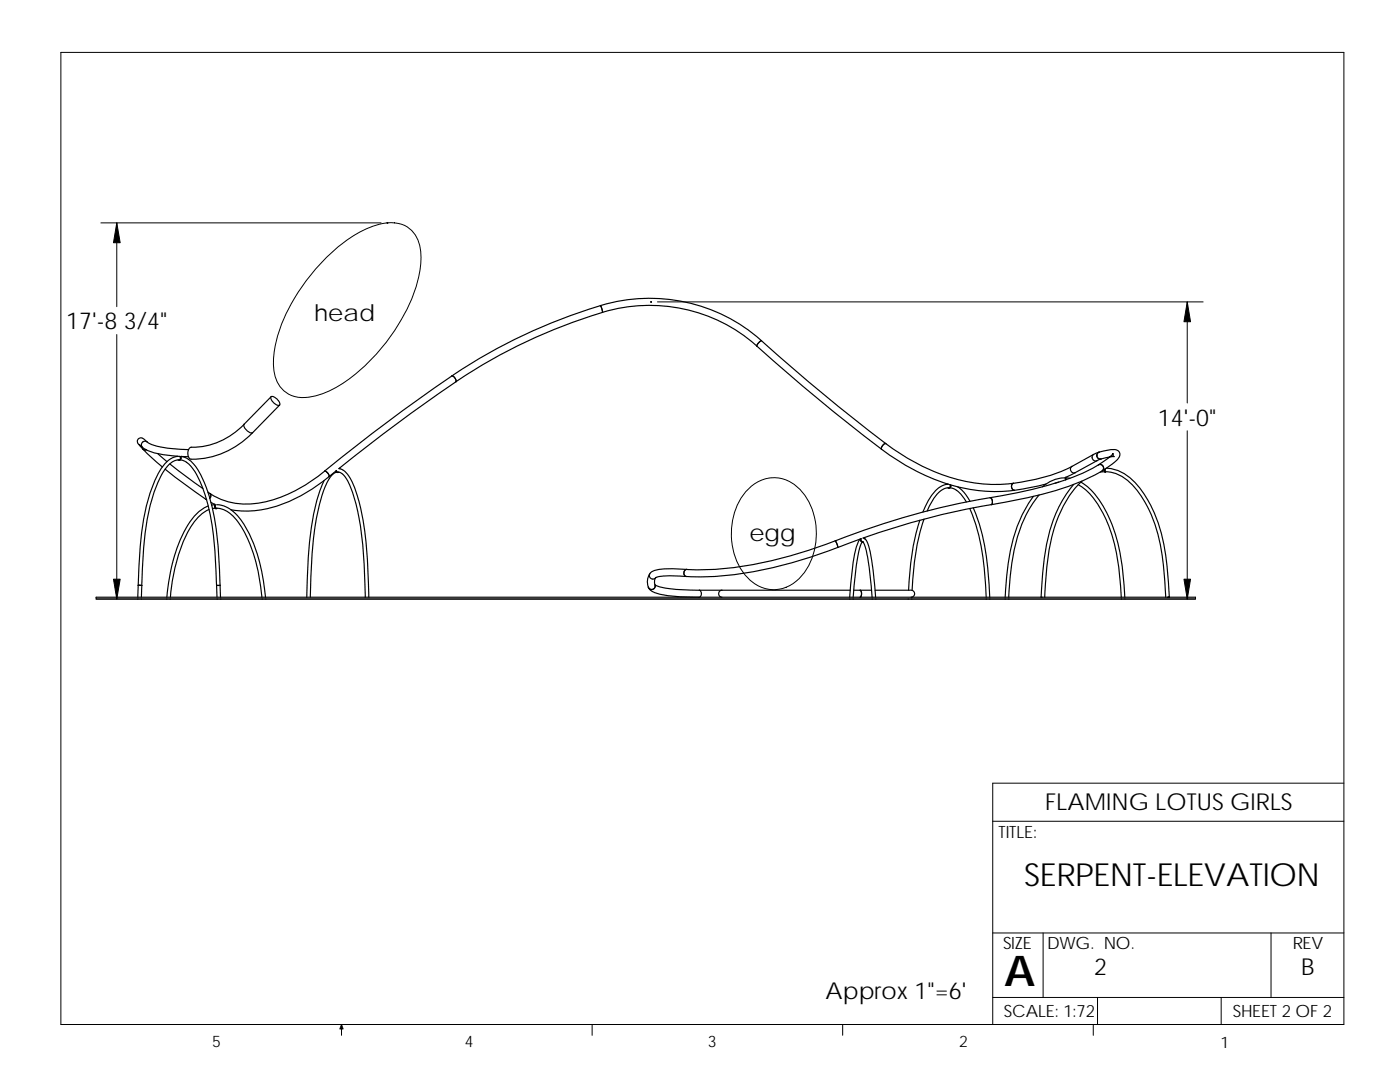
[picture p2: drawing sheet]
<svg xmlns="http://www.w3.org/2000/svg" width="279mm" height="216mm" viewBox="0 0 279 216" stroke-linecap="round" stroke-linejoin="round" font-family="sans-serif">
<g fill="none" stroke="#000" stroke-width=".2">
<path d="M12.1 10.5h256.1v193.9h-256.1zM20.1 44.5h56M23.3 44.5v16.7M64.5 52.1a26.3 26.3 0 0 1 10.5-7.1 7.1 7.1 0 0 1 6.8 .7 7.9 7.9 0 0 1 2.2 6.9 33.4 33.4 0 0 1-8.9 18.1 28.4 28.4 0 0 1-11.4 8.1 7.3 7.3 0 0 1-6.7-.5 7.3 7.3 0 0 1-2.4-6.7 31.8 31.8 0 0 1 7.7-17.1zM77.3 44.5h.1M77.3 44.4l.1 .2M77.3 44.4v.2M77.4 44.4l-.2 .2M23.3 66.8v52.7M129.9 60.2h.1M129.9 60.2l.1 .1M129.9 60.2v.1"/>
<path d="M130 60.2l-.1 .1M131.2 60.2h108.9M236.9 60.2v20.2M149.7 97.2a7 7 0 0 1 10.8 1.4 13.6 13.6 0 0 1-.8 16.6 7 7 0 0 1-11.2-.7 13.7 13.7 0 0 1 .4-16.4zM236.9 86v33.5M19.2 119.2v.3h41.1h178.3v-.3M268.2 156.3h-70.1v48.1M198.1 163.9h70.1M198.1 186.2h70.1M198.1 199h70.1M208.2 186.2v12.8M219 199v5.4"/>
<path d="M243.7 199v5.4M253.7 186.2v12.8M68.2 204.4l.3 .9h-.7zM68.2 204.4v2.2M118.2 204.4v2.2M168.2 204.4v2.2M218.2 204.4v2.2"/>
</g>
<g fill="none" stroke="#000" stroke-width=".23">
<path d="M54.1 79.2l-5.4 5.5M54.2 79.1a1.63 1.63 0 0 1 1.6 1.8 1.86 1.86 0 0 1-1.7-1.2l-.1-.3zM90.2 75a354.9 354.9 0 0 0-25.4 19M90.2 75a1.12 1.12 0 0 1 .8 1.1M90.2 75a1.2 1.2 0 0 1 .8 1.1M91 76.2a356.3 356.3 0 0 0-23.4 17.3M91 76.1v.1M119.8 61a109.3 109.3 0 0 0-29.6 14M119.8 61a33.7 33.7 0 0 1 32.2 7M119.8 61l.4 1.3M119.8 61l.3 .7 .1 .6M120.2 62.3a108.2 108.2 0 0 0-29.2 13.9"/>
<path d="M120.2 62.3a32.2 32.2 0 0 1 30.8 6.7M120.2 62.3h.1M151 69a383.2 383.2 0 0 0 24.9 20.6M152 68l-.6 .5-.4 .5M152 68a379 379 0 0 0 24.8 20.5M152 68l-.6 .4-.4 .6M27.8 88.7l.6 .6M28.4 89.3a13.3 13.3 0 0 0 7 1.7v.1M28.5 89.6l3.9 3.6M28.5 89.6l.7 .2h-.3zM29.4 88.2a.69 .69 0 0 0-1 0 .72 .72 0 0 0 0 1.1M29.4 88.2l-1.1-.8a.74 .74 0 0 0-.9 .6l.1 .4 1 1.2"/>
<path d="M29.4 88.2a14.8 14.8 0 0 0 7.2 1.5h1M31.5 90.5l1.8 1.6M33 93.6l8.1 6M33.9 92.6l6.6 4.9M36 91.8a3.6 3.6 0 0 1 2.2 1.3 17 17 0 0 1 3 6.6 71.7 71.7 0 0 1 2 17.1M36.1 91.4a.33 .33 0 0 1-.2 .4 .33 .33 0 0 1-.4 0M36.1 91.4v-.3l.6 .1a5.1 5.1 0 0 1 2.5 2 29.9 29.9 0 0 1 4 12.9l.4 4.1 .3 6.6M36.1 91.4l-.1 .4h-.3M37.6 91.1h-1.5v.3M41.1 99.6l.1 .1M41.1 99.6l.1 .1zM41.5 98.2l.4 .3"/>
<path d="M41.9 98.5l.1 .1-.1-.1a.63 .63 0 0 1 0 .9 .69 .69 0 0 0 0-.9zM48.7 84.7a1.66 1.66 0 0 0 1.7 1.6M48.7 84.7a14.4 14.4 0 0 1-10.7 4.6 1.38 1.38 0 0 0 .1 2.3 16.8 16.8 0 0 0 12.3-5.3M55.8 80.8l-5.4 5.5M64.7 95.9a46.3 46.3 0 0 0-3.2 16.2l-.3 7.1M64.8 94a28.3 28.3 0 0 1-14 6.5 13.3 13.3 0 0 1-8.8-2M64.8 94l.4 .2a.97 .97 0 0 1 .5 .9M64.8 94h.2l.4 .4 .3 .7M65.7 95.1a29 29 0 0 1-15 6.8 16.8 16.8 0 0 1-4.6-.2M67.1 93.9l.2 .3 .8 .2 .7 .6a11.6 11.6 0 0 1 2 4.8 77.2 77.2 0 0 1 2.1 19.4M67.2 94.2l-.8 .5-.8 .9a20.4 20.4 0 0 0-2.3 7.2 90.7 90.7 0 0 0-1.4 16.4M67.2 93.9l-1.5 1.2"/>
<path d="M67.6 93.5l.9 .3a7.8 7.8 0 0 1 2.6 4.4 59.4 59.4 0 0 1 2.4 17.5l.1 3.5M67.6 94.2a.38 .38 0 0 1-.5-.2l.1 .2 .2 .1M67.8 93.4v.1M175.9 89.6h.1M175.9 89.6a43.8 43.8 0 0 0 13.4 7l-1.1 .2-.7 .5a9.9 9.9 0 0 0-3.3 4.9M176.8 88.5h-.1a1.11 1.11 0 0 0-.8 1.1M176.8 88.5a38.5 38.5 0 0 0 20.2 8.1h3.4l1.8-.2M189 96.5v.1M189.5 96.7a30.6 30.6 0 0 0 13 1.1M189.5 96.7l.1 .3-.1 .3-.7 .1-.9 .4a8.8 8.8 0 0 0-2.9 4.2M189.6 97.3l1 .3a4.9 4.9 0 0 1 2.2 2.5v.1M189.7 96.8v.2"/>
<path d="M189.8 97l-.2 .4h-.2M189.8 96.8v.2M189.8 97h-.1a.36 .36 0 0 1-.1 .3 .36 .36 0 0 1-.4 0M191.1 97.1l.2 .1a8 8 0 0 1 2.3 2.8M197.6 99.3a151.2 151.2 0 0 0-30.9 8.6M197.6 99.3l.3 .2a.95 .95 0 0 1-.1 1.2M197.6 99.3l.3 .2 .2 .5-.1 .5-.2 .2M202.2 96.4l-.2 .2a.8 .8 0 0 0 .5 1.2M202.2 96.4v.1a.84 .84 0 0 0 .1 1.3h.2M206.2 99a29.9 29.9 0 0 0-5.2 15.5l-.4 4.7M207.4 98.8a27.1 27.1 0 0 0-5.6 14.5l-.5 5.9M208.8 96.6l-6.3 1.2"/>
<path d="M211.3 96.2l-.8 .2M212.6 95.8v-.4a6.2 6.2 0 0 0-4.6 1.7M212.7 95.2v.5M212.7 95.7h.1M212.7 95.4h.9M213.9 93.1a.71 .71 0 0 0-.2 .9 .71 .71 0 0 0 .9 .3M213.9 93.1a35.1 35.1 0 0 1-11.7 3.3M214.3 96.7a28.2 28.2 0 0 0-6 15.9l-.5 6.5 .2 .1M214.6 94.3l-1.9 .9v.5M215.2 96.7a14.6 14.6 0 0 1 5.7 7.4 45.4 45.4 0 0 1 2.9 15.1M215.7 96.2h.1a14.3 14.3 0 0 1 5.5 7.1 42.9 42.9 0 0 1 3.2 15.9M215.9 96a24.2 24.2 0 0 0-6.6 14.3l-.4 3.4-.4 5.5"/>
<path d="M218.2 90.7a.72 .72 0 0 0-.2 .9 .72 .72 0 0 0 .9 .3M218.9 91.9l-4.3 2.4M219.2 92.8a54.4 54.4 0 0 1-17.5 5.8l-4.1 .7M219.2 92.8a.71 .71 0 0 1 .9 .2 .71 .71 0 0 1-.1 1M219.2 92.8a.71 .71 0 0 1 .8 0 .71 .71 0 0 1 .2 .8l-.2 .4M219.4 90.2a.71 .71 0 0 0-.5 .9 .71 .71 0 0 0 .8 .5M219.4 90.2l.2-.1a6.4 6.4 0 0 1 3.5-.2 1.05 1.05 0 0 1 0 1.7l-1.2 1.1-1.9 1.3M219.4 90.2l-1.2 .5-4.3 2.4M219.7 91.6l1.7-.4 1-.1-.3-.3v-.3l-.8 .8-2.1 1.5M219.7 91.6l-.8 .3M220 94a57.1 57.1 0 0 1-19 6.1l-3.2 .6M220.4 93.8l.1 .3 .1 .1"/>
<path d="M220.4 93.7v.1M220.5 94.1l-.9 .1M220.5 93.6l-.1 .2M220.5 93.8l.1 .3h.1M220.6 93.6v.5a7.7 7.7 0 0 1 6 3.3 26.8 26.8 0 0 1 5.4 14.2l.6 7.6M220.8 93.4a8.9 8.9 0 0 1 7 4.4 29.6 29.6 0 0 1 5.1 15.2l.5 6.1M19.2 119.5h219.4M19.2 119.2h219.4M27.6 116.8h.7M27.6 116.8v-1.1a64.5 64.5 0 0 1 2.3-17 13.6 13.6 0 0 1 3.9-7l1.3-.6h.8a.4 .4 0 0 1 0 .5 .4 .4 0 0 1-.4 .2l-1.1 .4a6.5 6.5 0 0 0-2 2.2 41.3 41.3 0 0 0-3.9 17.4l-.2 5M27.6 116.8l-.1 2.4M28.3 116.8l-.1 2.4"/>
<path d="M41.6 101a11 11 0 0 0-5.3 5.9l-.3 .8a36.4 36.4 0 0 0-2.7 11.5M41.7 101.7a9.3 9.3 0 0 0-4.4 4.8 36.8 36.8 0 0 0-3.3 12.7M42.1 100.2l.7 .4M42.8 101h.1M42.8 101l.2 .5h.2M42.8 100.6v.4M42.8 100.7l-.6 .1M42.9 101a.3 .3 0 0 0 .1 .4 .3 .3 0 0 0 .3 .1v-.1M42.9 100.6v.4M42.9 101.4l-.5 .1M43.1 100.7l-.2 .3 .2 .4a6.4 6.4 0 0 1 4.6 3.1 32 32 0 0 1 4.6 14.7M43.2 116.8l.1 2.4"/>
<path d="M43.3 100.7l.8 .1 1.2 .4 1.7 1.3a14.1 14.1 0 0 1 3.4 5.4 37.7 37.7 0 0 1 2.6 11.3M43.9 116.8h-.7M43.9 116.8l.1 2.4M129.4 117.2a2.19 2.19 0 0 0 1.9 1.3 35.9 35.9 0 0 0 8.4 .6l.1-.1a.85 .85 0 0 0-.2-1.2M129.7 114.4a.71 .71 0 0 0 .2 1 .71 .71 0 0 0 1-.1M130.7 116.7l1 .4 1.8 .4 6.1 .3M130.7 116.7a.7 .7 0 0 1-.4 .9 .7 .7 0 0 1-.9-.4M130.9 115.3h-.1a1.63 1.63 0 0 0-.1 1.4M136.9 115a14.6 14.6 0 0 0-5.9 .2l-.1 .1M137.1 113.6a25.6 25.6 0 0 0-6.3 .2 2.45 2.45 0 0 0-1.4 3.4M137.1 113.6a.75 .75 0 0 0-.6 .7 .75 .75 0 0 0 .4 .7M137.1 113.6a.73 .73 0 0 0-.6 .7 .73 .73 0 0 0 .4 .7"/>
<path d="M139.6 117.8h4.5M144.1 117.8h25.6M144.1 117.8a.7 .7 0 0 0-.7 .7 .7 .7 0 0 0 .7 .7M166.7 107.9a81.5 81.5 0 0 1-26 5.8l-3.6-.1M166.7 107.9l.3 .5 .2 .8M167.2 109.2a82.6 82.6 0 0 1-26.6 5.9l-3.7-.1M170.4 117.8h3.5M171.6 107.6a11 11 0 0 0-1.4 4.9l-.6 6.7M171.6 117.8a.96 .96 0 0 1 0 1.4M171.7 107.5v.2M171.7 107.7l.2 .4h.3M171.7 107.7l.1 .2 .4 .2"/>
<path d="M172.1 108.1l-.5 1.2a43.1 43.1 0 0 0-1.3 9.9M172.1 108.1h.1a7.3 7.3 0 0 1 1 3.4l.8 7.7M172.2 108.1l-.3-.2v-.4l-4.7 1.7M172.6 107.2v.3M174.6 117.8h6.9a.8 .8 0 0 1 1 .8l-.2 .4-.5 .2M183.6 103.8a51.5 51.5 0 0 0-2.3 14M184.4 103.6a50.2 50.2 0 0 0-2.4 14.2M193.5 101.5a47 47 0 0 1 3.3 17.7M194.2 101.3a47.5 47.5 0 0 1 3.3 17.5v.4M197.8 100.7a150.3 150.3 0 0 0-25.6 6.7l.7 .4 .4 1.1a40.4 40.4 0 0 1 1.4 9.1l.1 1.2M233 119.2l.4-.1-.3 .1"/>
</g>
<g fill="#000" stroke="#000" stroke-width=".2">
<path d="M23.3 44.5l.7 3.9h-1.4z" fill-rule="evenodd"/>
<path d="M236.9 60.2l.7 4h-1.3z" fill-rule="evenodd"/>
<path d="M22.6 115.6h1.4l-.7 3.9z" fill-rule="evenodd"/>
<path d="M236.3 115.6h1.3l-.7 3.9z" fill-rule="evenodd"/>
</g>
<text font-size="8.5" x="200.4" y="196.7">A</text>
<text font-size="6.3" x="204.4" y="176.9">SERPENT-ELEVATION</text>
<g font-size="4.7">
<text x="13.2" y="65.7">17'-8 3/4&quot;</text>
<text x="62.7" y="64">head</text>
<text x="231.1" y="84.9">14'-0&quot;</text>
<text x="149.6" y="107.9">egg</text>
<text x="208.6" y="161.5">FLAMING LOTUS GIRLS</text>
<text x="218.4" y="194.5">2</text>
<text x="259.7" y="194.5">B</text>
<text x="164.7" y="199.4">Approx 1&quot;=6'</text>
</g>
<g font-size="3.4">
<text x="199.3" y="167.3">TITLE:</text>
<text x="200.2" y="189.3">SIZE</text>
<text x="209" y="189.4">DWG. NO.</text>
<text x="258" y="189.4">REV</text>
<text x="200.3" y="202.9">SCALE: 1:72</text>
<text x="246" y="202.9">SHEET 2 OF 2</text>
</g>
<g font-size="3.2">
<text x="42.4" y="208.9">5</text>
<text x="92.8" y="208.8">4</text>
<text x="141.3" y="208.9">3</text>
<text x="191.4" y="208.9">2</text>
<text x="243.6" y="209.1">1</text>
</g>
</svg>
